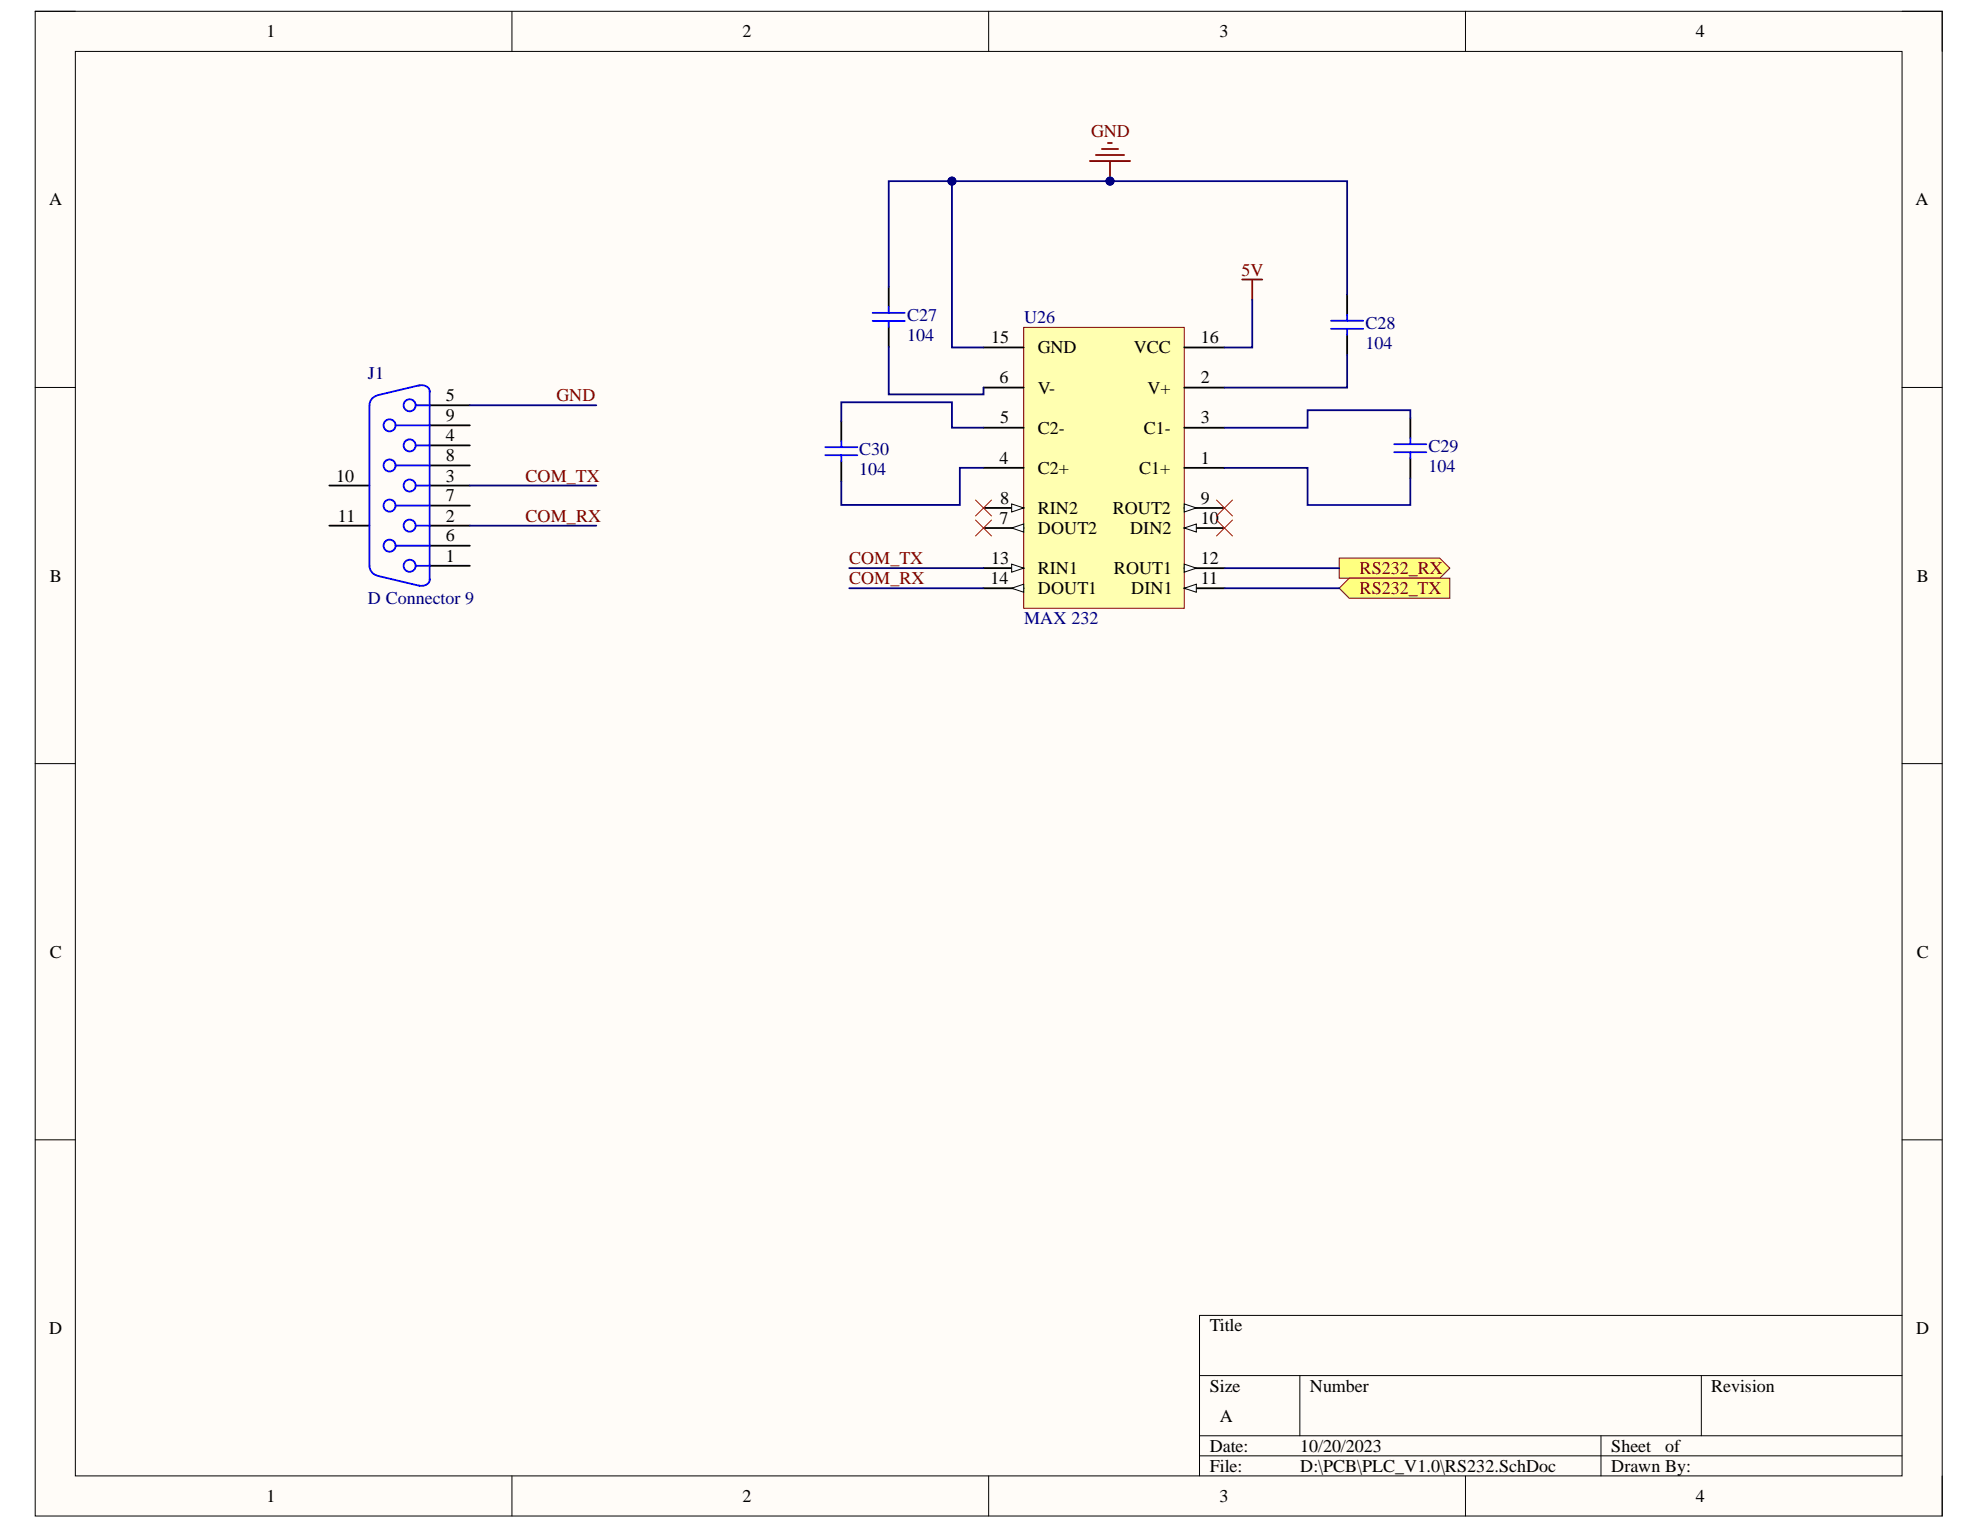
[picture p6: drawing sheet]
<svg xmlns="http://www.w3.org/2000/svg" width="279mm" height="216mm" viewBox="0 0 279 216" stroke-linecap="round" stroke-linejoin="round" font-family="sans-serif">
<path d="M5 1.6h269.1v212.3h-269.1z" fill-rule="evenodd" fill="#fffcf8"/>
<path d="M5 1.6h269.1v212.3h-269.1z" fill="none" stroke="#000" stroke-width=".14"/>
<path d="M10.6 7.3h257.8v201h-257.8z" fill-rule="evenodd" fill="#fffcf8"/>
<g fill="none" stroke="#000" stroke-width=".14">
<path d="M5 1.6h5.6M10.6 7.3h257.8v201h-257.8zM72.2 1.6v5.7M139.5 1.6v5.7M206.8 1.6v5.7M268.4 1.6h5.7v5.7M5 54.7h5.6M268.4 54.7h5.7M5 107.8h5.6M268.4 107.8h5.7M5 160.8h5.6M268.4 160.8h5.7"/>
<path d="M169.3 194.1h99.1M183.4 194.1v8.5M240.1 194.1v8.5M268.4 185.6h-99.1v22.7M72.2 208.3v5.6M139.5 208.3v5.6M169.3 202.6h99.1M169.3 205.4h99.1M206.8 208.3v5.6M225.9 202.6v5.7M274.1 208.3v5.6"/>
</g>
<path d="M144.5 46.2h22.6v39.6h-22.6z" fill-rule="evenodd" fill="#ffffb0"/>
<path d="M144.5 46.2h22.6v39.6h-22.6z" fill="none" stroke="#800000" stroke-width=".14"/>
<path d="M138.8 54.7h5.7M167.1 54.7h5.7M138.8 66h5.7M138.8 60.4h5.7M138.8 74.5h5.7M167.1 66h5.7M167.1 60.4h5.7" fill="none" stroke="#000" stroke-width=".25"/>
<path d="M142.8 74.5l1.7-.6v1.2z" fill="#f8fcff"/>
<path d="M142.8 74.5l1.7-.6v1.2z" fill="none" stroke="#000" stroke-width=".14"/>
<path d="M138.8 71.7h5.7" fill="none" stroke="#000" stroke-width=".25"/>
<path d="M142.8 71.1l1.7 .6-1.7 .5z" fill="#f8fcff"/>
<path d="M142.8 71.1l1.7 .6-1.7 .5z" fill="none" stroke="#000" stroke-width=".14"/>
<path d="M167.1 71.7h5.7" fill="none" stroke="#000" stroke-width=".25"/>
<path d="M167.1 71.1l1.7 .6-1.7 .5z" fill="#f8fcff"/>
<path d="M167.1 71.1l1.7 .6-1.7 .5z" fill="none" stroke="#000" stroke-width=".14"/>
<path d="M167.1 74.5h5.7" fill="none" stroke="#000" stroke-width=".25"/>
<path d="M167.1 74.5l1.7-.6v1.2z" fill="#f8fcff"/>
<path d="M167.1 74.5l1.7-.6v1.2z" fill="none" stroke="#000" stroke-width=".14"/>
<path d="M167.1 83h5.7" fill="none" stroke="#000" stroke-width=".25"/>
<path d="M167.1 83l1.7-.6v1.2z" fill="#f8fcff"/>
<path d="M167.1 83l1.7-.6v1.2z" fill="none" stroke="#000" stroke-width=".14"/>
<path d="M167.1 80.2h5.7" fill="none" stroke="#000" stroke-width=".25"/>
<path d="M167.1 79.6l1.7 .6-1.7 .5z" fill="#f8fcff"/>
<path d="M167.1 79.6l1.7 .6-1.7 .5z" fill="none" stroke="#000" stroke-width=".14"/>
<path d="M138.8 80.2h5.7" fill="none" stroke="#000" stroke-width=".25"/>
<path d="M142.8 79.6l1.7 .6-1.7 .5z" fill="#f8fcff"/>
<path d="M142.8 79.6l1.7 .6-1.7 .5z" fill="none" stroke="#000" stroke-width=".14"/>
<path d="M138.8 83h5.7" fill="none" stroke="#000" stroke-width=".25"/>
<path d="M142.8 83l1.7-.6v1.2z" fill="#f8fcff"/>
<path d="M142.8 83l1.7-.6v1.2z" fill="none" stroke="#000" stroke-width=".14"/>
<g fill="none" stroke="#000" stroke-width=".25">
<path d="M60.6 57.2h5.7M138.8 49h5.7M167.1 49h5.7M46.5 74.2h5.6M46.5 68.5h5.6M60.6 79.8h5.7M60.6 74.2h5.7M60.6 68.5h5.7M60.6 62.9h5.7M60.6 77h5.7M60.6 71.3h5.7M60.6 65.7h5.7"/>
<path d="M60.6 60h5.7"/>
</g>
<g fill="none" stroke="#00f" stroke-width=".25">
<path d="M53.2 55.8a1.42 1.42 0 0 0-1.1 1.4v22.6a1.42 1.42 0 0 0 1.1 1.4M58.7 57.2h1.9M59.1 54.4h.2a1.08 1.08 0 0 1 1.3 .9M59.2 54.4l-5.9 1.4M60.6 55.2v26.6M55.8 77h4.8M55.8 71.3h4.8M55.8 65.7h4.8M55.8 60h4.8M58.7 74.2h1.9M58.7 79.8h1.9M58.7 68.5h1.9"/>
<path d="M58.7 62.9h1.9M53.3 81.3l5.9 1.4M60.6 81.7a1.06 1.06 0 0 1-1.5 .9"/>
<circle cx="57.8" cy="57.2" r=".85"/>
<circle cx="55" cy="65.7" r=".85"/>
<circle cx="55" cy="71.3" r=".85"/>
<circle cx="55" cy="77" r=".85"/>
<circle cx="55" cy="60" r=".85"/>
<circle cx="57.8" cy="79.8" r=".85"/>
<circle cx="57.8" cy="62.9" r=".85"/>
<circle cx="57.8" cy="74.2" r=".85"/>
<circle cx="57.8" cy="68.5" r=".85"/>
</g>
<path d="M189 78.8h14.2l1.4 1.4-1.4 1.4h-14.2z" fill-rule="evenodd" fill="#ffff80"/>
<path d="M189 78.8h14.2l1.4 1.4-1.4 1.4h-14.2z" fill="none" stroke="#800000" stroke-width=".14"/>
<path d="M189 83l1.4-1.4h14.2v2.8h-14.2z" fill-rule="evenodd" fill="#ffff80"/>
<path d="M189 83l1.4-1.4h14.2v2.8h-14.2z" fill="none" stroke="#800000" stroke-width=".14"/>
<path d="M118.7 59.4v2.8M125.4 40.5v2.8M125.4 46.1v2.9M190.1 41.6v2.8M190.1 47.2v2.9M199 59v2.8M118.7 65.1v2.8M199 64.7v2.8" fill="none" stroke="#000" stroke-width=".25"/>
<g fill="none" stroke="#00f" stroke-width=".25">
<path d="M123.1 44.1h4.6M123.1 45.3h4.6M125.4 43.3v.8M125.4 45.3v.8M187.8 45.3h4.6M187.8 46.4h4.6M190.1 44.4v.9M190.1 46.4v.8M116.5 64.2h4.5M116.5 63.1h4.5M118.7 62.2v.9M118.7 64.2v.9"/>
<path d="M196.7 63.8h4.6M196.7 62.7h4.6M199 61.8v.9M199 63.8v.9"/>
</g>
<path d="M153.8 22.7h5.7M154.7 21.9h3.9M155.5 21h2.3M156.3 20.2h.6M156.6 22.7v2.9M175.3 39.4h2.8M176.7 39.4v2.9" fill="none" stroke="#800000" stroke-width=".25"/>
<circle cx="156.6" cy="25.6" r=".57" fill="#000080"/>
<circle cx="156.6" cy="25.6" r=".57" fill="none" stroke="#000080" stroke-width=".14"/>
<g fill="none" stroke="#000080" stroke-width=".25">
<path d="M66.3 57.2h17.8M118.7 59.4v-2.6h15.6v3.6h4.5M125.4 49v6.7h13.4v-1M125.4 40.5v-14.9h64.7v16M176.7 42.3v6.7h-3.9M190.1 50.1v4.6h-17.3M199 59v-1.1h-14.5v2.5h-11.7M66.3 74.2h17.8M66.3 68.5h17.8M138.8 66h-3.4v5.3h-16.7v-3.4M172.8 66h11.7v5.3h14.5v-3.8M119.8 80.2h19"/>
<path d="M119.8 83h19M172.8 80.2h16.2M172.8 83h16.2"/>
</g>
<circle cx="134.3" cy="25.6" r=".57" fill="#000080"/>
<circle cx="134.3" cy="25.6" r=".57" fill="none" stroke="#000080" stroke-width=".14"/>
<circle cx="156.6" cy="25.6" r=".57" fill="#000080"/>
<circle cx="156.6" cy="25.6" r=".57" fill="none" stroke="#000080" stroke-width=".14"/>
<path d="M134.3 25.6v23.4h4.5" fill="none" stroke="#000080" stroke-width=".25"/>
<circle cx="134.3" cy="25.6" r=".57" fill="#000080"/>
<circle cx="134.3" cy="25.6" r=".57" fill="none" stroke="#000080" stroke-width=".14"/>
<path d="M137.7 70.5l2.2 2.3M137.7 73.4l2.2 2.2M139.9 70.5l-2.2 2.3M139.9 73.4l-2.2 2.2M171.7 70.6l2.2 2.2M171.7 73.4l2.2 2.2M173.9 70.6l-2.2 2.2M173.9 73.4l-2.2 2.2" fill="none" stroke="#f00" stroke-width=".14"/>
<g font-size="2.5">
<text x="37.6" y="5.2">1</text>
<text x="104.8" y="5.2">2</text>
<text x="172.1" y="5.2">3</text>
<text x="239.3" y="5.2">4</text>
<text x="6.9" y="29">A</text>
<text x="270.3" y="29">A</text>
<text x="139.9" y="48.4">15</text>
<text x="146.4" y="49.9">GND</text>
<text x="160" y="49.9">VCC</text>
<text x="169.4" y="48.4">16</text>
<text x="62.9" y="56.6">5</text>
<text x="62.9" y="59.4">9</text>
<text x="141" y="54.1">6</text>
<text x="141.1" y="59.8">5</text>
<text x="146.4" y="55.5">V-</text>
<text x="161.9" y="55.5">V+</text>
<text x="169.4" y="54.1">2</text>
<text x="169.4" y="59.8">3</text>
<text x="62.9" y="62.3">4</text>
<text x="62.9" y="65.1">8</text>
<text x="141" y="65.4">4</text>
<text x="146.4" y="61.2">C2-</text>
<text x="161.4" y="61.2">C1-</text>
<text x="169.4" y="65.4">1</text>
<text x="47.4" y="68">10</text>
<text x="62.9" y="68">3</text>
<text x="62.9" y="70.7">7</text>
<text x="141.1" y="71.1">8</text>
<text x="146.4" y="66.9">C2+</text>
<text x="160.7" y="66.9">C1+</text>
<text x="169.4" y="71.1">9</text>
<text x="47.7" y="73.6">11</text>
<text x="62.9" y="73.6">2</text>
<text x="62.9" y="76.4">6</text>
<text x="141" y="74">7</text>
<text x="146.4" y="75.4">DOUT2</text>
<text x="146.4" y="72.5">RIN2</text>
<text x="157" y="72.5">ROUT2</text>
<text x="159.5" y="75.4">DIN2</text>
<text x="169.4" y="74">10</text>
<text x="7" y="82.1">B</text>
<text x="62.9" y="79.3">1</text>
<text x="139.8" y="82.4">14</text>
<text x="139.9" y="79.6">13</text>
<text x="146.4" y="81.1">RIN1</text>
<text x="146.4" y="83.8">DOUT1</text>
<text x="157.2" y="81.1">ROUT1</text>
<text x="159.6" y="83.8">DIN1</text>
<text x="169.4" y="82.4">11</text>
<text x="169.4" y="79.6">12</text>
<text x="270.5" y="82.1">B</text>
<text x="7" y="135.1">C</text>
<text x="270.5" y="135.1">C</text>
<text x="6.9" y="188.2">D</text>
<text x="170.7" y="187.9">Title</text>
<text x="270.4" y="188.2">D</text>
<text x="170.7" y="196.4">Size</text>
<text x="184.8" y="196.4">Number</text>
<text x="241.5" y="196.4">Revision</text>
<text x="172.1" y="200.6">A</text>
<text x="170.7" y="204.9">Date:</text>
<text x="170.7" y="207.7">File:</text>
<text x="183.5" y="204.9">10/20/2023</text>
<text x="183.5" y="207.7">D:\PCB\PLC_V1.0\RS232.SchDoc</text>
<text x="227.4" y="204.9">Sheet</text>
<text x="227.4" y="207.7">Drawn By:</text>
<text x="235" y="204.9">of</text>
<text x="37.6" y="212">1</text>
<text x="104.8" y="212">2</text>
<text x="172.1" y="212">3</text>
<text x="239.3" y="212">4</text>
</g>
<g font-size="2.5" fill="#800000">
<text x="154" y="19.4">GND</text>
<text x="175.2" y="38.9">5V</text>
<text x="78.5" y="56.6">GND</text>
<text x="74.2" y="68">COM_TX</text>
<text x="74.2" y="73.6">COM_RX</text>
<text x="119.8" y="79.6">COM_TX</text>
<text x="119.8" y="82.4">COM_RX</text>
<text x="191.9" y="81.1">RS232_RX</text>
<text x="191.9" y="83.8">RS232_TX</text>
</g>
<g font-size="2.5" fill="#000080">
<text x="128" y="45.3">C27</text>
<text x="144.5" y="45.6">U26</text>
<text x="192.7" y="46.4">C28</text>
<text x="51.9" y="53.5">J1</text>
<text x="128" y="48.1">104</text>
<text x="192.7" y="49.2">104</text>
<text x="121.2" y="64.2">C30</text>
<text x="201.6" y="63.8">C29</text>
<text x="121.2" y="67">104</text>
<text x="201.6" y="66.6">104</text>
<text x="51.9" y="85.2">D Connector 9</text>
<text x="144.5" y="88.1">MAX 232</text>
</g>
</svg>
